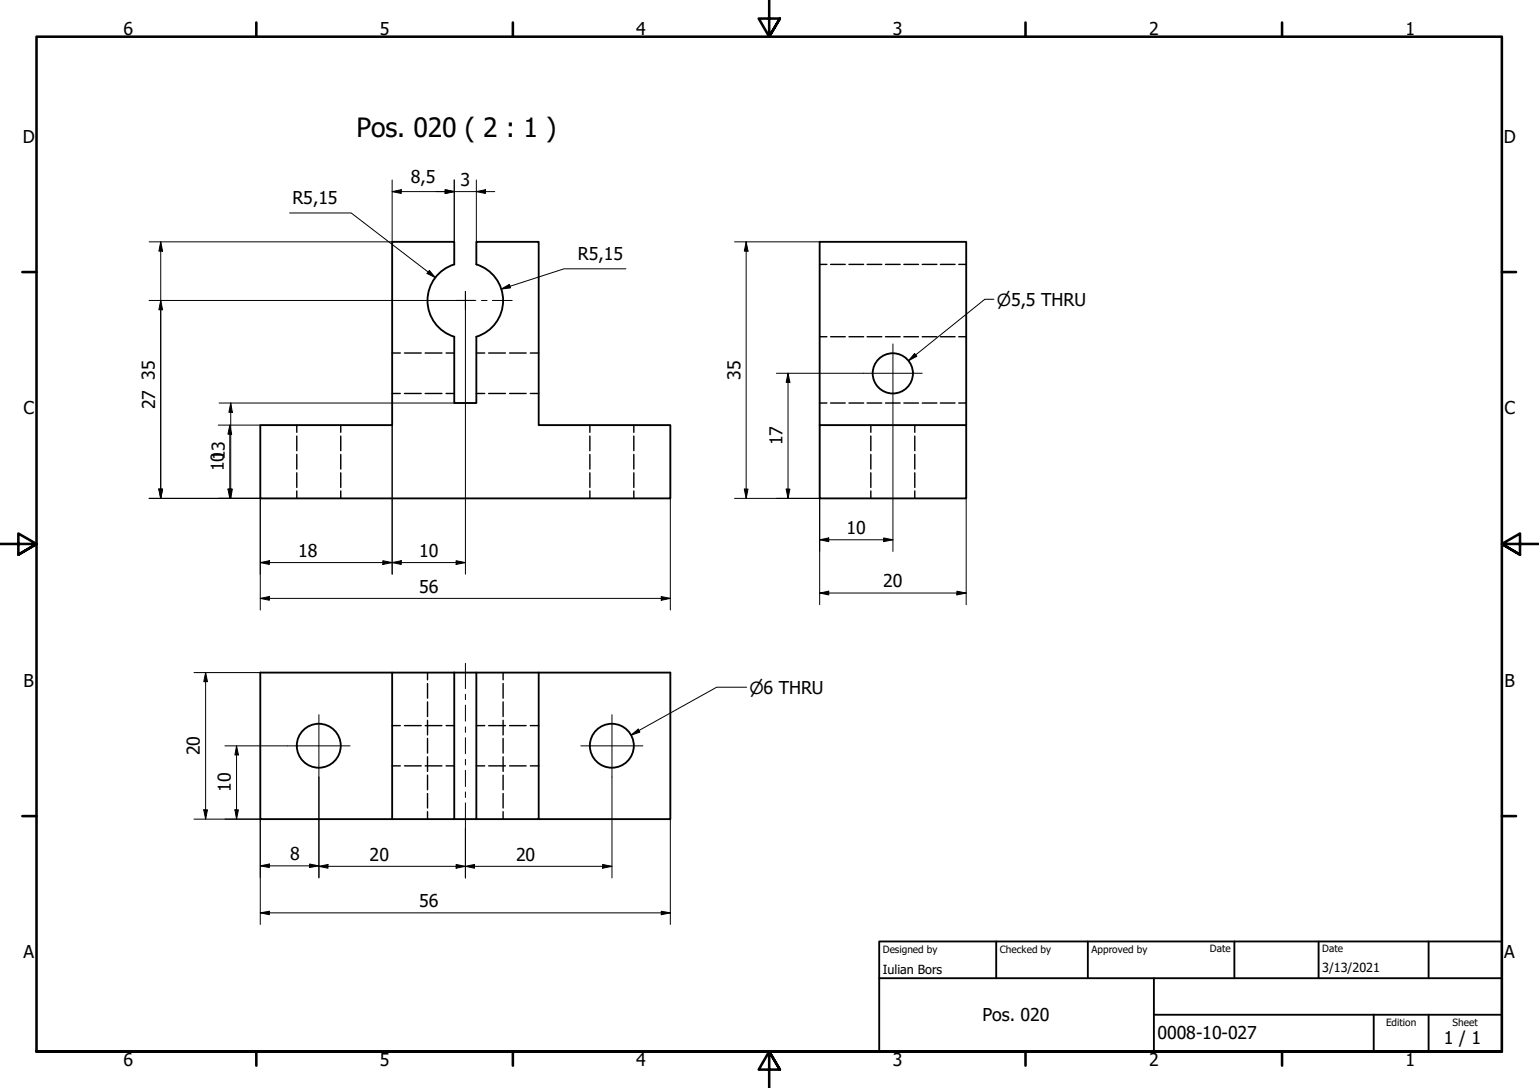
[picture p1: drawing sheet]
<svg xmlns="http://www.w3.org/2000/svg" width="420mm" height="297mm" viewBox="0 0 420 297" stroke-linecap="round" stroke-linejoin="round" font-family="sans-serif">
<!-- layer: Hidden (ISO) -->
<g fill="none" stroke="#000" stroke-width=".38">
<path d="M223.8 72.2h1.9M226.8 72.2h4M231.8 72.2h4M236.7 72.2h4M241.7 72.2h4M246.8 72.2h4M251.8 72.2h4M256.7 72.2h4M261.7 72.2h2.1M107.1 96.4h2.2M110.4 96.4h4.6M116.1 96.4h4.5"/>
<path d="M121.8 96.4h2.2M130 96.4h2.3M133.4 96.4h4.6M139.1 96.4h4.5M144.8 96.4h2.3M223.8 91.9h1.9M226.8 91.9h4M231.8 91.9h4M236.7 91.9h4M241.7 91.9h4M246.8 91.9h4M251.8 91.9h4"/>
<path d="M256.7 91.9h4M261.7 91.9h2.1M81 116.1v1.9M81 119v4M93 116.1v1.9M93 119v4M107.1 107.4h2.2M110.4 107.4h4.6M116.1 107.4h4.5M121.8 107.4h2.2M130 107.4h2.3M133.4 107.4h4.6"/>
<path d="M139.1 107.4h4.5M144.8 107.4h2.3M161 116.1v1.9M161 119v4M173 116.1v1.9M173 119v4M223.8 110h1.9M226.8 110h4M231.8 110h4M236.7 110h4M237.7 116.1v1.9M237.7 119v4"/>
<path d="M241.7 110h4M246.8 110h4M249.7 116.1v1.9M249.7 119v4M251.8 110h4M256.7 110h4M261.7 110h2.1M81 124.1v4M81 129.1v4M81 134v2.1M93 124.1v4M93 129.1v4"/>
<path d="M93 134v2.1M161 124.1v4M161 129.1v4M161 134v2.1M173 124.1v4M173 129.1v4M173 134v2.1M237.7 124.1v4M237.7 129.1v4M237.7 134v2.1M249.7 124.1v4M249.7 129.1v4"/>
<path d="M249.7 134v2.1M107.1 198.1h2.2M110.4 198.1h4.6M116.1 198.1h4.5M116.7 183.6v2M116.7 186.6v4M116.7 191.6v4M116.7 196.6v4M121.8 198.1h2.2M130 198.1h2.3M133.4 198.1h4.6M137.4 183.6v2"/>
<path d="M137.4 186.6v4M137.4 191.6v4M137.4 196.6v4M139.1 198.1h4.5M144.8 198.1h2.3M107.1 209.1h2.2M110.4 209.1h4.6M116.1 209.1h4.5M116.7 201.6v4M116.7 206.6v4M116.7 211.6v4M116.7 216.6v4"/>
<path d="M121.8 209.1h2.2M130 209.1h2.3M133.4 209.1h4.6M137.4 201.6v4M137.4 206.6v4M137.4 211.6v4M137.4 216.6v4M139.1 209.1h4.5M144.8 209.1h2.3M116.7 221.6v2M137.4 221.6v2"/>
</g>
<!-- layer: Visible (ISO) -->
<g fill="none" stroke="#000" stroke-width=".51">
<path d="M107.1 66h16.9v6.2a10.3 10.3 0 0 0-7.3 9.9 10.3 10.3 0 0 0 7.3 9.8v18.1h6v-18.1a10.3 10.3 0 0 0 7.4-9.8 10.3 10.3 0 0 0-7.4-9.9v-6.2h17.1v50.1h35.9v20h-111.9v-20h36zM223.8 116.1h40v20h-40v-70.1h40v50.1M107.1 183.6v40h-36v-40h52.9M124 183.6h59v40h-35.9M124 183.6v40h-16.9M130 183.6v40h-6M147.1 183.6v40h-17.1"/>
<circle cx="243.7" cy="101.9" r="5.5"/>
<circle cx="87" cy="203.6" r="6"/>
<circle cx="167" cy="203.6" r="6"/>
</g>
<!-- layer: Border (ISO) -->
<g fill="none" stroke="#000" stroke-width=".7">
<path d="M70 6.1v3.9M140 6.1v3.9M210 0v10l-2.9-4.9h5.8l-2.9 4.9 2.9-4.9M280 6.1v3.9M350 6.1v3.9M6.1 74.3h3.9M410 74.3h3.9M0 148.5h10l-5-2.8v5.7l5-2.9-5 2.9M420 148.5h-10l5-2.8v5.7l-5-2.9 5 2.9M6.1 222.8h3.9M410 222.8h3.9M10 287.1v-277.1h400v277.1h-400h400"/>
<path d="M70 287.1v3.8M140 287.1v3.8M212.9 292l-2.9-4.9 2.9 4.9h-5.8l2.9-4.9v9.9M280 287.1v3.8M350 287.1v3.8"/>
</g>
<!-- layer: Title (ISO) -->
<path d="M240 257h170v30.1h-170zM272 257v10.1M297 257v10.1M337 257v10.1M360 257v10.1M390 257v10.1M240 267.1h170M315 277h95M315 267.1v20M375 277v10.1M390 277v10.1" fill="none" stroke="#000" stroke-width=".51"/>
<!-- layer: Center Mark (ISO) -->
<path d="M127.1 79.6v2.4v-2.4M124.5 82h2.6h-2.6M127.1 84.6v-2.6v2.6M129.5 82h-2.4h2.8M131.4 82h1.6M134.4 82h5.4M243.8 93.9v16M235.8 101.9h16M87.1 195.1v17M167.1 195.1v17M78.5 203.6h17.1M158.6 203.6h16.9" fill="none" stroke="#000" stroke-width=".27"/>
<!-- layer: Dimension (ISO) -->
<g fill="none" stroke="#000" stroke-width=".27">
<path d="M79.1 58.2h16.8l23 17.6M107.1 52.3l2.4-.5v1zM107.1 49.1v16.9h-66.4M107.1 52.3h28M121.5 51.8l2.5 .5-2.5 .5zM124 49.1v16.9M130 52.3l2.5-.5v1zM130 49.1v16.9M43.9 66l.5 2.6h-1zM43.9 66v70.1M117.2 73.8l1.7 2-2.3-1.1zM136.8 78.9l2.3-1.3 .3 1z"/>
<path d="M170.9 73.4h-16.9l-17.2 5.5M200.5 66h23.3M203.7 66l.5 2.6h-1zM203.7 66v70.1M40.7 82h83.8M43.9 82l.5 2.6h-1zM127.1 84.6v72.2M59.6 116.1h11.5M59.8 110h64.2M62.7 116.1l.5 2.4h-1zM62.7 116.1v20M63 110l.4 2.6h-.9z"/>
<path d="M63 110v26.1M107.1 116.1v40.7M212 101.9h23.8M215.1 101.9l.5 2.5h-1zM215.1 101.9v34.2M223.8 116.1v49M243.8 109.9v40.6M40.7 136.1h30.4v30.4M43.4 133.5h1l-.5 2.6zM62.2 133.5h1l-.5 2.6zM62.5 133.5h.9l-.4 2.6zM183 136.1v30.4"/>
<path d="M200.5 136.1h23.3M203.2 133.5h1l-.5 2.6zM214.6 133.5h1l-.5 2.6zM263.8 136.1v29M71.1 153.6l2.4-.5v1zM71.1 153.6h56M104.5 153.1l2.6 .5-2.6 .5zM107.1 153.6l2.4-.5v1zM124.5 153.1l2.6 .5-2.6 .5zM223.8 147.4l2.5-.5v1zM223.8 147.4h20M241.2 146.9l2.6 .5-2.6 .5z"/>
<path d="M71.1 163.4l2.4-.5v1zM71.1 163.4h111.9M180.5 162.9l2.5 .5-2.5 .5zM223.8 161.9l2.5-.5v1zM223.8 161.9h40M261.2 161.4l2.6 .5-2.6 .5zM53 183.6h18.1M56.1 183.6l.5 2.5h-1zM56.1 183.6v40M61.4 203.6h17.1M64.6 203.6l.5 2.5h-1zM64.6 203.6v20"/>
<path d="M87.1 212.1v27.6M167.1 212.1v27.6M53 223.6h18.1v28.8M55.6 221.1h1l-.5 2.5zM64.1 221.1h1l-.5 2.5zM71.1 236.4l2.4-.5v.9zM71.1 236.4h16M84.5 235.9l2.6 .5-2.6 .4zM87.1 236.5l2.4-.5v1zM87.1 236.5h80M124.5 236l2.6 .5-2.6 .5zM127.1 236.5l2.4-.5v1z"/>
<path d="M127.1 226.1v13.6M164.5 236l2.6 .5-2.6 .5zM183 223.6v28.8M71.1 249.2l2.4-.4v.9zM71.1 249.2h111.9M180.5 248.8l2.5 .4-2.5 .5z"/>
</g>
<g fill="#000">
<path d="M107.1 52.3l2.4-.5v1z" fill-rule="evenodd"/>
<path d="M121.5 51.8l2.5 .5-2.5 .5z" fill-rule="evenodd"/>
<path d="M121.5 51.8l2.5 .5-2.5 .5z" fill-rule="evenodd"/>
<path d="M130 52.3l2.5-.5v1z" fill-rule="evenodd"/>
<path d="M43.9 66l.5 2.6h-1z" fill-rule="evenodd"/>
<path d="M117.2 73.8l1.7 2-2.3-1.1z" fill-rule="evenodd"/>
<path d="M136.8 78.9l2.3-1.3 .3 1z" fill-rule="evenodd"/>
<path d="M203.7 66l.5 2.6h-1z" fill-rule="evenodd"/>
<path d="M43.9 82l.5 2.6h-1z" fill-rule="evenodd"/>
<path d="M62.7 116.1l.5 2.4h-1z" fill-rule="evenodd"/>
<path d="M63 110l.4 2.6h-.9z" fill-rule="evenodd"/>
<path d="M215.1 101.9l.5 2.5h-1z" fill-rule="evenodd"/>
<path d="M43.4 133.5h1l-.5 2.6z" fill-rule="evenodd"/>
<path d="M43.4 133.5h1l-.5 2.6z" fill-rule="evenodd"/>
<path d="M62.2 133.5h1l-.5 2.6z" fill-rule="evenodd"/>
<path d="M62.5 133.5h.9l-.4 2.6z" fill-rule="evenodd"/>
<path d="M203.2 133.5h1l-.5 2.6z" fill-rule="evenodd"/>
<path d="M214.6 133.5h1l-.5 2.6z" fill-rule="evenodd"/>
<path d="M71.1 153.6l2.4-.5v1z" fill-rule="evenodd"/>
<path d="M104.5 153.1l2.6 .5-2.6 .5z" fill-rule="evenodd"/>
<path d="M107.1 153.6l2.4-.5v1z" fill-rule="evenodd"/>
<path d="M124.5 153.1l2.6 .5-2.6 .5z" fill-rule="evenodd"/>
<path d="M223.8 147.4l2.5-.5v1z" fill-rule="evenodd"/>
<path d="M241.2 146.9l2.6 .5-2.6 .5z" fill-rule="evenodd"/>
<path d="M71.1 163.4l2.4-.5v1z" fill-rule="evenodd"/>
<path d="M180.5 162.9l2.5 .5-2.5 .5z" fill-rule="evenodd"/>
<path d="M223.8 161.9l2.5-.5v1z" fill-rule="evenodd"/>
<path d="M261.2 161.4l2.6 .5-2.6 .5z" fill-rule="evenodd"/>
<path d="M56.1 183.6l.5 2.5h-1z" fill-rule="evenodd"/>
<path d="M64.6 203.6l.5 2.5h-1z" fill-rule="evenodd"/>
<path d="M55.6 221.1h1l-.5 2.5z" fill-rule="evenodd"/>
<path d="M64.1 221.1h1l-.5 2.5z" fill-rule="evenodd"/>
<path d="M71.1 236.4l2.4-.5v.9z" fill-rule="evenodd"/>
<path d="M84.5 235.9l2.6 .5-2.6 .4z" fill-rule="evenodd"/>
<path d="M87.1 236.5l2.4-.5v1z" fill-rule="evenodd"/>
<path d="M124.5 236l2.6 .5-2.6 .5z" fill-rule="evenodd"/>
<path d="M127.1 236.5l2.4-.5v1z" fill-rule="evenodd"/>
<path d="M164.5 236l2.6 .5-2.6 .5z" fill-rule="evenodd"/>
<path d="M71.1 249.2l2.4-.4v.9z" fill-rule="evenodd"/>
<path d="M180.5 248.8l2.5 .4-2.5 .5z" fill-rule="evenodd"/>
</g>
<!-- layer: Centerline (ISO) -->
<path d="M127.1 181.1v6.9M127.1 189.5v1.5M127.1 192.5v4.4M127.1 198.4v1.5M127.1 201.4v4.4M127.1 207.3v1.5M127.1 210.3v4.4M127.1 216.2v1.5M127.1 219.2v6.9" fill="none" stroke="#000" stroke-width=".27"/>
<!-- layer: Symbol (ISO) -->
<path d="M249.7 96.5l.6 .8-2.3 1.2zM271.3 81.7h-2.4l-20.9 16.8M203.8 187.6h-8.2l-23.3 13.1M172.3 200.7l1.9-1.6 .5 .8z" fill="none" stroke="#000" stroke-width=".27"/>
<g fill="#000">
<path d="M249.7 96.5l.6 .8-2.3 1.2z" fill-rule="evenodd"/>
<path d="M172.3 200.7l1.9-1.6 .5 .8z" fill-rule="evenodd"/>
</g>
<text font-size="7.2" x="97.3" y="37.5">Pos. 020 ( 2 : 1 )</text>
<g font-size="4.8">
<text x="33.7" y="9.6">6</text>
<text x="103.7" y="9.6">5</text>
<text x="173.7" y="9.6">4</text>
<text x="243.7" y="9.6">3</text>
<text x="313.7" y="9.6">2</text>
<text x="383.7" y="9.6">1</text>
<text x="6.2" y="38.9">D</text>
<text x="410.5" y="38.9">D</text>
<text x="112.2" y="49.9">8,5</text>
<text x="125.7" y="50.7">3</text>
<text x="79.8" y="55.7">R5,15</text>
<text x="157.8" y="71">R5,15</text>
<text x="42.3" y="103.7" transform="rotate(-90 42.3 103.7)">35</text>
<text x="202.1" y="103.7" transform="rotate(-90 202.1 103.7)">35</text>
<text x="6.4" y="113.1">C</text>
<text x="42.4" y="111.7" transform="rotate(-90 42.4 111.7)">27</text>
<text x="410.7" y="113.1">C</text>
<text x="61.3" y="125.7" transform="rotate(-90 61.3 125.7)">13</text>
<text x="213.6" y="121.6" transform="rotate(-90 213.6 121.6)">17</text>
<text x="61.2" y="128.7" transform="rotate(-90 61.2 128.7)">10</text>
<text x="231.1" y="145.8">10</text>
<text x="81.4" y="152">18</text>
<text x="114.4" y="152">10</text>
<text x="114.4" y="161.8">56</text>
<text x="241.1" y="160.3">20</text>
<text x="6.4" y="187.4">B</text>
<text x="410.7" y="187.4">B</text>
<text x="54.5" y="206.2" transform="rotate(-90 54.5 206.2)">20</text>
<text x="63" y="216.3" transform="rotate(-90 63 216.3)">10</text>
<text x="79.2" y="234.7">8</text>
<text x="100.9" y="234.9">20</text>
<text x="140.9" y="234.9">20</text>
<text x="114.4" y="247.6">56</text>
<text x="6.4" y="261.7">A</text>
<text x="410.7" y="261.7">A</text>
<text x="268.2" y="278.8">Pos. 020</text>
<text x="316" y="283.8">0008-10-027</text>
<text x="394.2" y="285">1 / 1</text>
<text x="33.7" y="290.9">6</text>
<text x="103.7" y="290.9">5</text>
<text x="173.7" y="290.9">4</text>
<text x="243.7" y="290.9">3</text>
<text x="313.7" y="290.9">2</text>
<text x="383.7" y="290.9">1</text>
</g>
<g font-size="4.6">
<text x="272.1" y="83.4">⌀5,5 THRU</text>
<text x="204.6" y="189.3">⌀6 THRU</text>
</g>
<g font-size="3.4">
<text x="241" y="266">Iulian Bors</text>
<text x="361" y="265.5">3/13/2021</text>
</g>
<g font-size="2.7">
<text x="241" y="260.1">Designed by</text>
<text x="273" y="260.1">Checked by</text>
<text x="298" y="260.1">Approved by</text>
<text x="330.3" y="260">Date</text>
<text x="361" y="260">Date</text>
<text x="378.4" y="280.1">Edition</text>
<text x="396.6" y="280.1">Sheet</text>
</g>
</svg>
